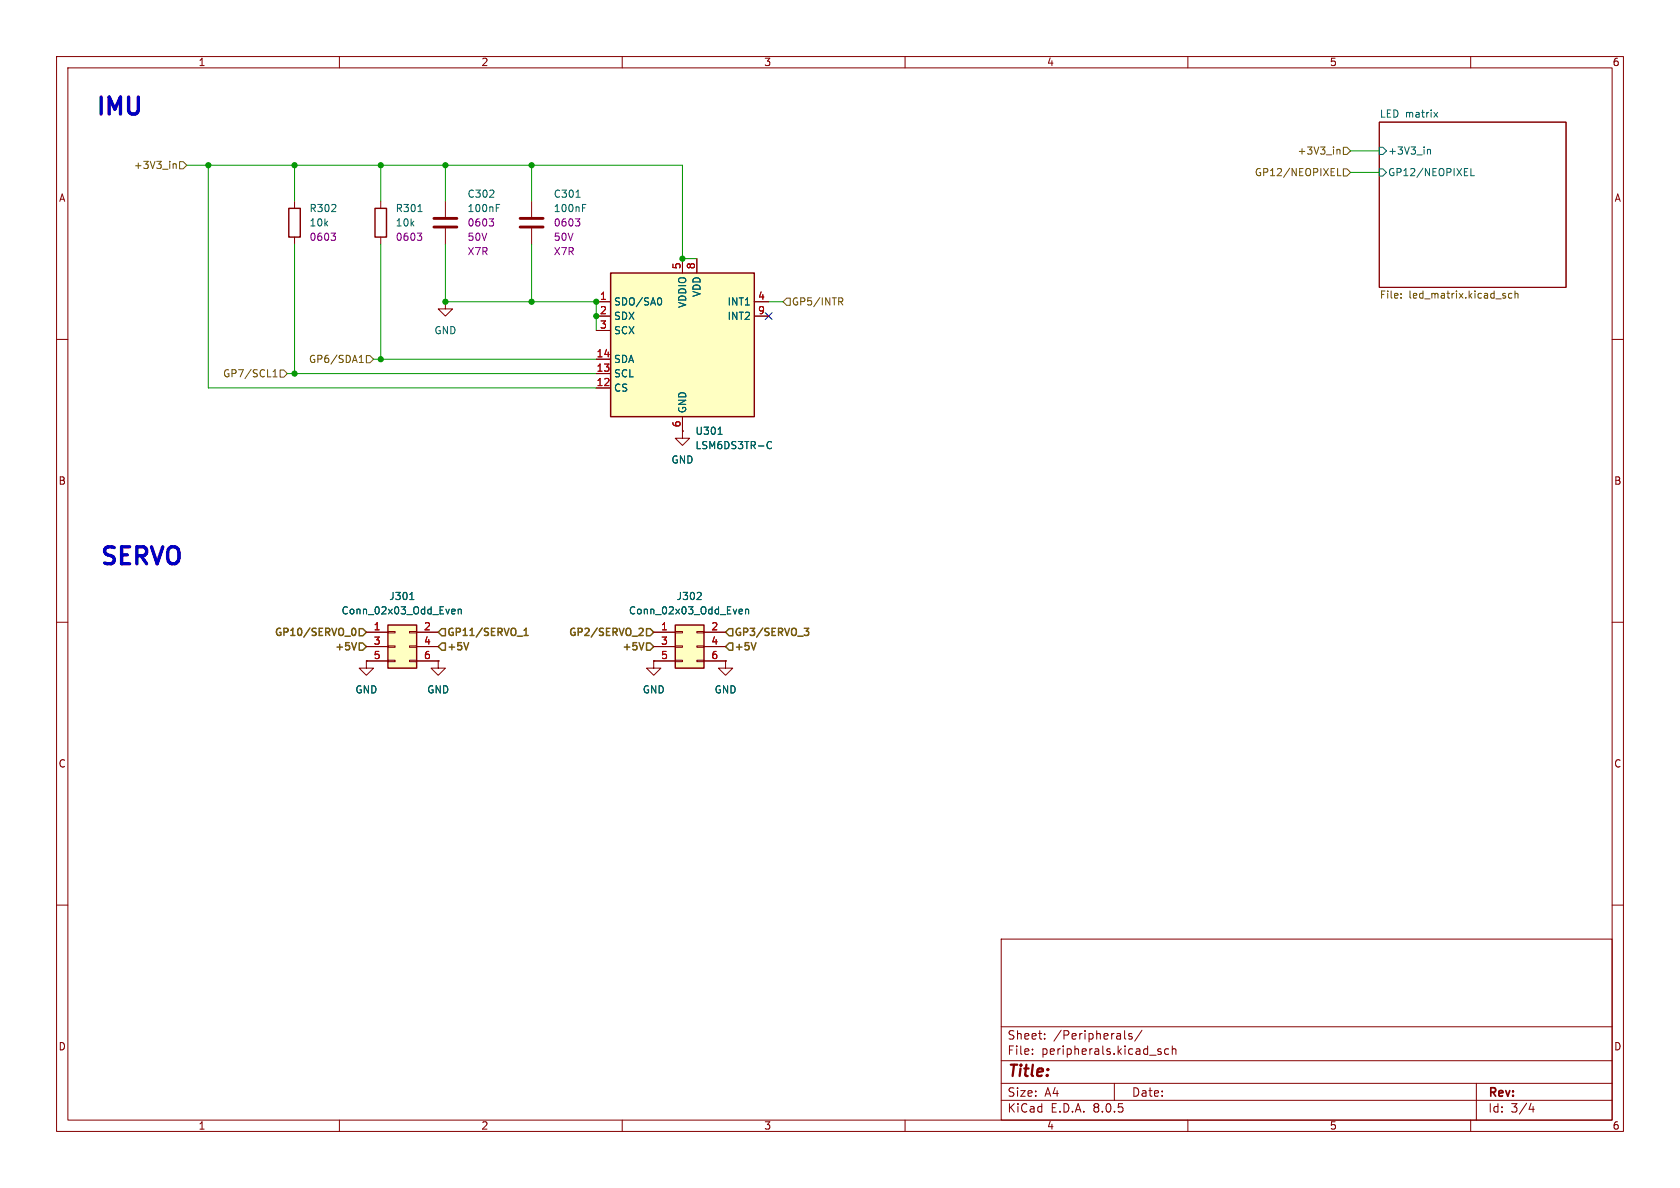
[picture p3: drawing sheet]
<svg xmlns="http://www.w3.org/2000/svg" width="297mm" height="210mm" viewBox="0 0 297 210" stroke-linecap="round" stroke-linejoin="round" font-family="sans-serif">
<g fill="none" stroke="#840000" stroke-width=".18">
<path d="M10 10h277v190h-277zM12 12h273v186h-273zM60 10v2M110 10v2M160 10v2M210 10v2M260 10v2M243.8 21.6h33.1v29.2h-33.1zM10 60h2M285 60h2M10 110h2M115.6 116.8v1.3h1.2l-1.2 1.3-1.3-1.3h1.3"/>
<path d="M115.6 116.8h.1M128.3 116.8v1.3h1.2l-1.2 1.3-1.3-1.3h1.3M128.3 116.8h.1M285 110h2M10 160h2M285 160h2M177 166h108v32h-108zM60 198v2M110 198v2M160 198v2M177 194.5h108M177 191.5h108"/>
<path d="M177 187.5h108M177 181.5h108M182.5 186.3v.1M182.5 185.5v.1M184.7 183.6v.1M184.7 182.8v.1M197 191.5v3M198.8 182.2v1.3l.2 .2M200.1 182.8l-.4-.1-.2 .2 .1 .2 .5 .2v.3h-.6M201.9 182.1l-1.3 2M204.7 185.8l.5 .2 .1 .1-.1 .2-.4 .1M204.7 185.5h.5"/>
<path d="M206.6 185.5l-.4-.1-.3 .3v.4l.1 .2h.6M207.2 185.5l.3-.1 .3 .1 .1 .9M207.2 184.9v1.5M210 198v2M260 198v2M261 191.5v6.5M270.7 195l-.4 1.1h.9M271 195.6v1"/>
</g>
<path d="M253.5 19.9l.7 .8M254.2 19.9l-.7 .8M243.8 26h.7l.6 .7-.6 .6h-.7zM243.8 29.8h.7l.6 .7-.6 .6h-.7zM252.4 26.4v.8M252.4 26.5l.1-.1 .3 .1 .1 .7M260 29.8v1.3h.6" fill="none" stroke="#006464" stroke-width=".18"/>
<path d="M247.7 52.6v.1M247.7 51.9v.1M266 52.3l.2 .2-.2 .2M266 51.9h.1M267.3 51.9h-.4l-.2 .2 .1 .5h.5M267.8 52l.2-.1h.3l.1 .8M267.8 51.4v1.3" fill="none" stroke="#725600" stroke-width=".18"/>
<path d="M119.4 110.5h5.1v7.6h-5.1z" fill="#ffffc2"/>
<g fill="none" stroke="#840000" stroke-width=".18">
<path d="M78.7 35.6v2.8M94 35.6v2.8M78.7 53.3v1.3h1.3l-1.3 1.3-1.2-1.3h1.2M78.7 53.3h.1M78.7 40.4v2.8M94 40.4v2.8M115.6 111.8h3.8M115.6 114.3h3.8M115.6 116.8h3.8M119.4 116.7h1.2v.3h-1.2zM119.4 114.2h1.2v.2h-1.2zM119.4 111.6h1.2v.3h-1.2z"/>
<path d="M123.2 116.7h1.3v.3h-1.3zM123.2 114.2h1.3v.2h-1.3zM123.2 111.6h1.3v.3h-1.3zM124.5 111.8h3.8M124.5 114.3h3.8M124.5 116.8h3.8"/>
</g>
<path d="M119.4 110.5h5.1v7.6h-5.1z" fill="none" stroke="#840000" stroke-width=".25"/>
<path d="M87.7 36.7h.5M87.7 36.1h.6M101.8 34.9h.8M103 36.7h.4M103 36.1h.6M123.9 104.8l.1 .2-.1 .3-.7 .7h.8M130.8 107.7h.4l.1 .3-.6 .1M131.2 108.5h-.4M131.8 107.8l.2-.1h.3l.1 .8M131.8 107.7v.8" fill="none" stroke="#006464" stroke-width=".18"/>
<path d="M76.7 38.6h4.1M91.9 38.6h4.1M76.7 40.1h4.1M91.9 40.1h4.1" fill="none" stroke="#840000" stroke-width=".51"/>
<path d="M86.5 38.7h.8l-.5 .5M87 39.2l.3 .2v.3l-.3 .2M101.7 38.7h.8l-.4 .5M102.3 39.2l.2 .2v.3l-.2 .2" fill="none" stroke="#840084" stroke-width=".18"/>
<path d="M68.6 110.5h5.1v7.6h-5.1z" fill="#ffffc2"/>
<g fill="none" stroke="#840000" stroke-width=".18">
<path d="M64.8 116.8v1.3h1.2l-1.2 1.3-1.3-1.3h1.3M64.8 116.8h.1M64.8 111.8h3.8M64.8 114.3h3.8M64.8 116.8h3.8M68.6 116.7h1.2v.3h-1.2zM68.6 114.2h1.2v.2h-1.2zM68.6 111.6h1.2v.3h-1.2zM72.4 116.7h1.3v.3h-1.3zM72.4 114.2h1.3v.2h-1.3zM72.4 111.6h1.3v.3h-1.3zM73.7 111.8h3.8"/>
<path d="M73.7 114.3h3.8M73.7 116.8h3.8M77.5 116.8v1.3h1.2l-1.2 1.3-1.3-1.3h1.3M77.5 116.8h.1"/>
</g>
<path d="M68.6 110.5h5.1v7.6h-5.1z" fill="none" stroke="#840000" stroke-width=".25"/>
<path d="M72.5 106h.7M80 107.7h.4l.1 .3-.6 .1M80.4 108.5h-.4M81 107.8l.2-.1h.3l.1 .8M81 107.7v.8" fill="none" stroke="#006464" stroke-width=".18"/>
<path d="M107.9 48.3h25.4v25.4h-25.4z" fill="#ffffc2"/>
<path d="M51.1 36.8h2v5.1h-2zM66.3 36.8h2v5.1h-2zM107.9 48.3h25.4v25.4h-25.4z" fill="none" stroke="#840000" stroke-width=".25"/>
<g fill="none" stroke="#840000" stroke-width=".18">
<path d="M52.1 35.6v1.2M67.3 35.6v1.2M52.1 41.9v1.3M67.3 41.9v1.3M105.4 53.3h2.5M105.4 55.9h2.5M105.4 58.4h2.5M120.6 45.7v2.6M123.2 45.7v2.6M133.3 53.3h2.6M133.3 55.9h2.6M105.4 68.6h2.5"/>
<path d="M105.4 66h2.5M105.4 63.5h2.5M120.6 76.2v1.3h1.3l-1.3 1.2-1.2-1.2h1.2M120.6 76.2h.1M120.6 73.7v2.5M64.8 116.8h.1M64.8 111.8h3.8M64.8 114.3h3.8M64.8 116.8h3.8M73.7 111.8h3.8M73.7 114.3h3.8M73.7 116.8h3.8"/>
<path d="M77.5 116.8h.1M115.6 116.8h.1M115.6 111.8h3.8M115.6 114.3h3.8M115.6 116.8h3.8M124.5 111.8h3.8M124.5 114.3h3.8M124.5 116.8h3.8M128.3 116.8h.1"/>
</g>
<g fill="none" stroke="#006464" stroke-width=".18">
<path d="M73.9 37.4h.7M116.7 52.6a.79 .79 0 0 1 0 1.3M126.9 76.8h.8M135.7 79l.3 .3 .4-.1M136.4 78.2l-.4-.2-.3 .4M72.5 106h.7M80 107.7h.4l.1 .3-.6 .1M80.4 108.5h-.4M81 107.8l.2-.1h.3l.1 .8M81 107.7v.8M123.9 104.8l.1 .2-.1 .3-.7 .7h.8M130.8 107.7h.4l.1 .3-.6 .1"/>
<path d="M131.2 108.5h-.4M131.8 107.8l.2-.1h.3l.1 .8M131.8 107.7v.8"/>
</g>
<path d="M58.5 41.2h.8l-.4 .5M59.1 41.7l.2 .2v.3l-.2 .3M73.8 41.2h.8l-.5 .5M74.3 41.7l.3 .2v.3l-.3 .3" fill="none" stroke="#840084" stroke-width=".18"/>
<g fill="none" stroke="#725600" stroke-width=".18">
<path d="M30.6 28.9v.9M30.6 29.1l.2-.2 .3 .1 .1 .8M31.7 28.6h.7l.6 .6-.6 .6h-.7zM236.4 26.4v.8M236.4 26.5l.1-.1 .3 .1 .1 .7M236.5 29.8v1.3h.6M237.5 26h.6l.7 .7-.7 .6h-.6zM237.5 29.8h.6l.7 .7-.7 .6h-.6zM139.1 52.7h.6v1.3h-.6l-.7-.7zM148.3 52.6h.5l.2 .3-.1 .4h-.6M148.6 53.3l.4 .6M48.3 66.6h.7"/>
<path d="M48.3 65.7l.3-.4v1.3M49.5 65.4h.7l.6 .6-.6 .7h-.7zM63.5 64.1h.7M63.5 63.2l.4-.4v1.3M64.8 62.9h.6l.6 .6-.6 .6h-.6z"/>
</g>
<g fill="none" stroke="#725600" stroke-width=".25">
<path d="M62.4 111.1h.1a.68 .68 0 0 1 .4 .6 .68 .68 0 0 1-.4 .6 .84 .84 0 0 1-.1-1.2zM63 113.6l-.4 1.3M63.5 113.7h.6l.7 .6-.7 .6h-.6zM63.5 111.1h.6l.7 .7-.7 .6h-.6zM78.1 113.7h.6v1.2h-.6l-.6-.6zM78.1 111.1h.6v1.3h-.6l-.6-.6zM82.8 113.6l-.4 1.3M92.6 112.3h.8M92.6 111.4l.4-.3v1.2M113 111.2l.5-.1 .2 .3-.8 .9h.8M113.8 113.6l-.4 1.3M114.3 113.7h.6l.7 .6-.7 .6h-.6z"/>
<path d="M114.3 111.1h.6l.7 .7-.7 .6h-.6zM128.9 113.7h.6v1.2h-.6l-.6-.6zM128.9 111.1h.6v1.3h-.6l-.6-.6zM133.6 113.6l-.4 1.3M142.2 111.1h.8l-.5 .4 .4 .2 .1 .4-.3 .2h-.3"/>
</g>
<g fill="none" stroke="#009600" stroke-width=".18">
<path d="M33 29.2h87.6v16.5h2.6M36.8 29.2v39.4h68.6M52.1 29.2v6.4M67.3 29.2v6.4M78.7 29.2v6.4M94 29.2v6.4M238.8 30.5h5M238.8 26.7h5M52.1 43.2v22.8M67.3 43.2v20.3M78.7 43.2v10.1h26.7v5.1M94 43.2v10.1"/>
<path d="M135.9 53.3h2.5M50.8 66h54.6M66 63.5h39.4"/>
</g>
<path d="M135.3 55.3l1.2 1.2M136.5 55.3l-1.2 1.2" fill="none" stroke="#000084" stroke-width=".18"/>
<g fill="#009600" stroke="#009600" stroke-width=".18">
<circle cx="78.7" cy="29.2" r=".46"/>
<circle cx="67.3" cy="29.2" r=".46"/>
<circle cx="52.1" cy="66" r=".46"/>
<circle cx="67.3" cy="63.5" r=".46"/>
<circle cx="52.1" cy="29.2" r=".46"/>
<circle cx="36.8" cy="29.2" r=".46"/>
<circle cx="78.7" cy="53.3" r=".46"/>
<circle cx="105.4" cy="55.9" r=".46"/>
<circle cx="105.4" cy="53.3" r=".46"/>
<circle cx="94" cy="53.3" r=".46"/>
<circle cx="120.6" cy="45.7" r=".46"/>
<circle cx="94" cy="29.2" r=".46"/>
</g>
<g font-size="4.2" fill="#0000c2">
<text x="16.8" y="21.2">IMU</text>
<text x="17.5" y="100.7">SERVO</text>
</g>
<text font-size="2.8" fill="#840000" x="178" y="190.9">Title:</text>
<g font-size="2.1" fill="#840000">
<text x="178" y="184">Sheet:</text>
<text x="186.2" y="184">/Peripherals/</text>
<text x="178" y="186.7">File:</text>
<text x="184.1" y="186.7">peripherals.kicad_sch</text>
<text x="178" y="196.9">KiCad</text>
<text x="178" y="194.1">Size:</text>
<text x="184.7" y="194.1">A4</text>
<text x="185.7" y="196.9">E.D.A.</text>
<text x="193.3" y="196.9">8.0.5</text>
<text x="200" y="194.1">Date:</text>
<text x="263" y="194.3">Rev:</text>
<text x="263" y="196.9">Id:</text>
<text x="267.1" y="196.9">3/4</text>
</g>
<g font-size="1.8" fill="#840000">
<text x="35" y="11.9">1</text>
<text x="85" y="11.9">2</text>
<text x="135" y="11.9">3</text>
<text x="185" y="11.9">4</text>
<text x="235" y="11.9">5</text>
<text x="285" y="11.9">6</text>
<text x="10.3" y="35.9">A</text>
<text x="285.3" y="35.9">A</text>
<text x="10.3" y="85.9">B</text>
<text x="285.3" y="85.9">B</text>
<text x="10.3" y="135.9">C</text>
<text x="285.3" y="135.9">C</text>
<text x="10.3" y="185.9">D</text>
<text x="285.3" y="185.9">D</text>
<text x="35" y="199.9">1</text>
<text x="85" y="199.9">2</text>
<text x="135" y="199.9">3</text>
<text x="185" y="199.9">4</text>
<text x="235" y="199.9">5</text>
<text x="285" y="199.9">6</text>
</g>
<g font-size="1.8" fill="#006464">
<text x="243.8" y="20.9">LED matrix</text>
<text x="245.3" y="27.5">+3V3_in</text>
<text x="82.6" y="35.2">C302</text>
<text x="97.8" y="35.2">C301</text>
<text x="245.3" y="31.3">GP12/NEOPIXEL</text>
<text x="54.6" y="37.7">R302</text>
<text x="54.6" y="40.2">10k</text>
<text x="69.9" y="37.7">R301</text>
<text x="69.9" y="40.2">10k</text>
<text x="82.6" y="37.7">100nF</text>
<text x="97.8" y="37.7">100nF</text>
<text x="124.1" y="52.6" transform="rotate(-90 124.1 52.6)">VDD</text>
<text x="76.7" y="59.3">GND</text>
<text x="108.5" y="54.2">SDO/SA0</text>
<text x="108.5" y="56.7">SDX</text>
<text x="108.5" y="59.3">SCX</text>
<text x="121.5" y="54.5" transform="rotate(-90 121.5 54.5)">VDDIO</text>
<text x="128.5" y="54.2">INT1</text>
<text x="128.5" y="56.7">INT2</text>
<text x="108.5" y="64.4">SDA</text>
<text x="108.5" y="69.4">CS</text>
<text x="108.5" y="66.9">SCL</text>
<text x="121.5" y="73.2" transform="rotate(-90 121.5 73.2)">GND</text>
<text x="122.9" y="77.1">U301</text>
<text x="118.6" y="82.1">GND</text>
<text x="122.9" y="79.6">LSM6DS3TR-C</text>
<text x="68.7" y="106.3">J301</text>
<text x="119.5" y="106.3">J302</text>
<text x="60.3" y="108.8">Conn_02x03_Odd_Even</text>
<text x="111.1" y="108.8">Conn_02x03_Odd_Even</text>
<text x="62.7" y="122.8">GND</text>
<text x="75.4" y="122.8">GND</text>
<text x="113.5" y="122.8">GND</text>
<text x="126.2" y="122.8">GND</text>
</g>
<g font-size="1.8" fill="#725600">
<text x="229.3" y="27.5">+3V3_in</text>
<text x="23.6" y="30.1">+3V3_in</text>
<text x="221.7" y="31.3">GP12/NEOPIXEL</text>
<text x="243.8" y="53.1">File:</text>
<text x="249.1" y="53.1">led_matrix.kicad_sch</text>
<text x="139.9" y="54.2">GP5/INTR</text>
<text x="54.5" y="64.4">GP6/SDA1</text>
<text x="39.3" y="66.9">GP7/SCL1</text>
<text x="48.3" y="112.8">GP10/SERVO_0</text>
<text x="78.9" y="112.8">GP11/SERVO_1</text>
<text x="100.3" y="112.8">GP2/SERVO_2</text>
<text x="129.7" y="112.8">GP3/SERVO_3</text>
<text x="58.9" y="115.3">+5V</text>
<text x="78.9" y="115.3">+5V</text>
<text x="109.7" y="115.3">+5V</text>
<text x="129.7" y="115.3">+5V</text>
</g>
<g font-size="1.8" fill="#840084">
<text x="82.6" y="40.2">0603</text>
<text x="97.8" y="40.2">0603</text>
<text x="54.6" y="42.8">0603</text>
<text x="69.9" y="42.8">0603</text>
<text x="82.6" y="42.8">50V</text>
<text x="82.6" y="45.3">X7R</text>
<text x="97.8" y="42.8">50V</text>
<text x="97.8" y="45.3">X7R</text>
</g>
<g font-size="1.8" fill="#a90000">
<text x="120.4" y="47.7" transform="rotate(-90 120.4 47.7)">5</text>
<text x="122.9" y="47.7" transform="rotate(-90 122.9 47.7)">8</text>
<text x="106" y="53.1">1</text>
<text x="133.9" y="53.1">4</text>
<text x="106" y="55.6">2</text>
<text x="106" y="58.2">3</text>
<text x="133.9" y="55.6">9</text>
<text x="105.4" y="65.8">13</text>
<text x="105.4" y="63.2">14</text>
<text x="105.4" y="68.3">12</text>
<text x="120.4" y="75.6" transform="rotate(-90 120.4 75.6)">6</text>
<text x="66" y="111.5">1</text>
<text x="74.9" y="111.5">2</text>
<text x="116.8" y="111.5">1</text>
<text x="125.7" y="111.5">2</text>
<text x="66" y="114">3</text>
<text x="66" y="116.6">5</text>
<text x="74.9" y="114">4</text>
<text x="74.9" y="116.6">6</text>
<text x="116.8" y="114">3</text>
<text x="116.8" y="116.6">5</text>
<text x="125.7" y="114">4</text>
<text x="125.7" y="116.6">6</text>
</g>
</svg>
